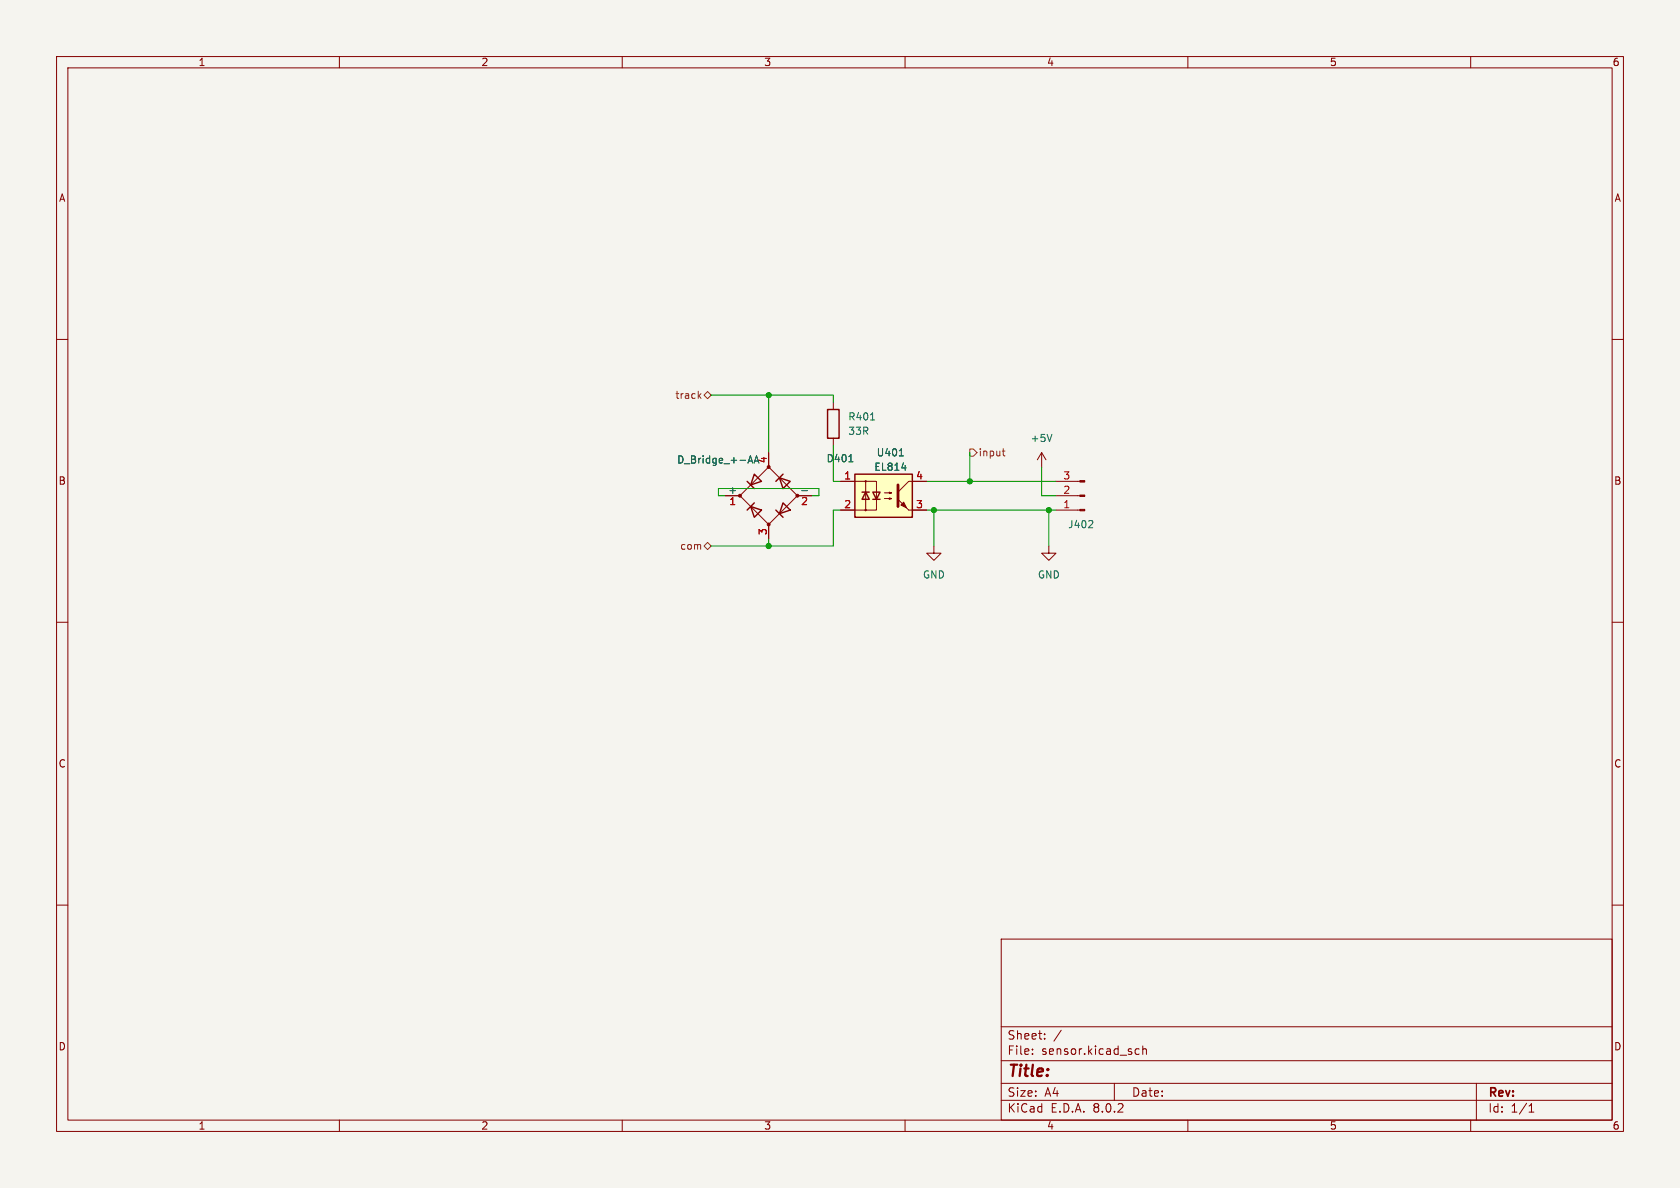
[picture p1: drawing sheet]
(kicad_sch (version 20230121) (generator eeschema)

 (paper "A4")

 (lib_symbols
  (symbol "Connector:Conn_01x03_Male" (pin_names (offset 1.016) hide) (in_bom yes) (on_board yes)
   (property "Reference" "J" (at 0 5.08 0) (effects (font (size 1.27 1.27))))
   (property "Value" "Conn_01x03_Male" (at 0 -5.08 0) (effects (font (size 1.27 1.27))))
   (property "Footprint" "" (at 0 0 0) (effects (font (size 1.27 1.27)) hide))
   (property "Datasheet" "~" (at 0 0 0) (effects (font (size 1.27 1.27)) hide))
   (symbol "Conn_01x03_Male_1_1"
    (polyline (pts (xy 1.27 -2.54) (xy 0.8636 -2.54)) (stroke (width 0.1524) (type default)) (fill (type none)))
    (polyline (pts (xy 1.27 0) (xy 0.8636 0)) (stroke (width 0.1524) (type default)) (fill (type none)))
    (polyline (pts (xy 1.27 2.54) (xy 0.8636 2.54)) (stroke (width 0.1524) (type default)) (fill (type none)))
    (rectangle (start 0.8636 -2.413) (end 0 -2.667) (stroke (width 0.1524) (type default)) (fill (type outline)))
    (rectangle (start 0.8636 0.127) (end 0 -0.127) (stroke (width 0.1524) (type default)) (fill (type outline)))
    (rectangle (start 0.8636 2.667) (end 0 2.413) (stroke (width 0.1524) (type default)) (fill (type outline)))
    (pin passive line (at 5.08 2.54 180) (length 3.81) (name "Pin_1" (effects (font (size 1.27 1.27)))) (number "1" (effects (font (size 1.27 1.27)))))
    (pin passive line (at 5.08 0 180) (length 3.81) (name "Pin_2" (effects (font (size 1.27 1.27)))) (number "2" (effects (font (size 1.27 1.27)))))
    (pin passive line (at 5.08 -2.54 180) (length 3.81) (name "Pin_3" (effects (font (size 1.27 1.27)))) (number "3" (effects (font (size 1.27 1.27)))))))
  (symbol "Device:D_Bridge_+-AA" (pin_names (offset 0)) (in_bom yes) (on_board yes)
   (property "Reference" "D" (at 2.54 6.985 0) (effects (font (size 1.27 1.27)) (justify left)))
   (property "Value" "D_Bridge_+-AA" (at 2.54 5.08 0) (effects (font (size 1.27 1.27)) (justify left)))
   (property "Footprint" "" (at 0 0 0) (effects (font (size 1.27 1.27)) hide))
   (property "Datasheet" "~" (at 0 0 0) (effects (font (size 1.27 1.27)) hide))
   (symbol "D_Bridge_+-AA_0_1"
    (circle (center -5.08 0) (radius 0.254) (stroke (width 0) (type default)) (fill (type outline)))
    (circle (center 0 -5.08) (radius 0.254) (stroke (width 0) (type default)) (fill (type outline)))
    (polyline (pts (xy -2.54 3.81) (xy -1.27 2.54)) (stroke (width 0.254) (type default)) (fill (type none)))
    (polyline (pts (xy -1.27 -2.54) (xy -2.54 -3.81)) (stroke (width 0.254) (type default)) (fill (type none)))
    (polyline (pts (xy 2.54 -1.27) (xy 3.81 -2.54)) (stroke (width 0.254) (type default)) (fill (type none)))
    (polyline (pts (xy 2.54 1.27) (xy 3.81 2.54)) (stroke (width 0.254) (type default)) (fill (type none)))
    (polyline (pts (xy -3.81 2.54) (xy -2.54 1.27) (xy -1.905 3.175) (xy -3.81 2.54)) (stroke (width 0.254) (type default)) (fill (type none)))
    (polyline (pts (xy -2.54 -1.27) (xy -3.81 -2.54) (xy -1.905 -3.175) (xy -2.54 -1.27)) (stroke (width 0.254) (type default)) (fill (type none)))
    (polyline (pts (xy 1.27 2.54) (xy 2.54 3.81) (xy 3.175 1.905) (xy 1.27 2.54)) (stroke (width 0.254) (type default)) (fill (type none)))
    (polyline (pts (xy 3.175 -1.905) (xy 1.27 -2.54) (xy 2.54 -3.81) (xy 3.175 -1.905)) (stroke (width 0.254) (type default)) (fill (type none)))
    (polyline (pts (xy -5.08 0) (xy 0 -5.08) (xy 5.08 0) (xy 0 5.08) (xy -5.08 0)) (stroke (width 0) (type default)) (fill (type none)))
    (circle (center 0 5.08) (radius 0.254) (stroke (width 0) (type default)) (fill (type outline)))
    (circle (center 5.08 0) (radius 0.254) (stroke (width 0) (type default)) (fill (type outline))))
   (symbol "D_Bridge_+-AA_1_1"
    (pin passive line (at 7.62 0 180) (length 2.54) (name "+" (effects (font (size 1.27 1.27)))) (number "1" (effects (font (size 1.27 1.27)))))
    (pin passive line (at -7.62 0 0) (length 2.54) (name "-" (effects (font (size 1.27 1.27)))) (number "2" (effects (font (size 1.27 1.27)))))
    (pin passive line (at 0 7.62 270) (length 2.54) (name "~" (effects (font (size 1.27 1.27)))) (number "3" (effects (font (size 1.27 1.27)))))
    (pin passive line (at 0 -7.62 90) (length 2.54) (name "~" (effects (font (size 1.27 1.27)))) (number "4" (effects (font (size 1.27 1.27)))))))
  (symbol "Device:R" (pin_numbers hide) (pin_names (offset 0)) (in_bom yes) (on_board yes)
   (property "Reference" "R" (at 2.032 0 90) (effects (font (size 1.27 1.27))))
   (property "Value" "R" (at 0 0 90) (effects (font (size 1.27 1.27))))
   (property "Footprint" "" (at -1.778 0 90) (effects (font (size 1.27 1.27)) hide))
   (property "Datasheet" "~" (at 0 0 0) (effects (font (size 1.27 1.27)) hide))
   (symbol "R_0_1"
    (rectangle (start -1.016 -2.54) (end 1.016 2.54) (stroke (width 0.254) (type default)) (fill (type none))))
   (symbol "R_1_1"
    (pin passive line (at 0 3.81 270) (length 1.27) (name "~" (effects (font (size 1.27 1.27)))) (number "1" (effects (font (size 1.27 1.27)))))
    (pin passive line (at 0 -3.81 90) (length 1.27) (name "~" (effects (font (size 1.27 1.27)))) (number "2" (effects (font (size 1.27 1.27)))))))
  (symbol "Isolator:EL814" (pin_names (offset 1.016)) (in_bom yes) (on_board yes)
   (property "Reference" "U" (at -5.334 4.826 0) (effects (font (size 1.27 1.27)) (justify left)))
   (property "Value" "EL814" (at 0 5.08 0) (effects (font (size 1.27 1.27)) (justify left)))
   (property "Footprint" "" (at -5.08 -5.08 0) (effects (font (size 1.27 1.27) italic) (justify left) hide))
   (property "Datasheet" "http://www.everlight.com/file/ProductFile/EL814.pdf" (at 0.635 0 0) (effects (font (size 1.27 1.27)) (justify left) hide))
   (symbol "EL814_0_1"
    (rectangle (start -5.08 3.81) (end 5.08 -3.81) (stroke (width 0.254) (type default)) (fill (type background)))
    (circle (center -3.175 -2.54) (radius 0.127) (stroke (width 0) (type default)) (fill (type none)))
    (circle (center -3.175 2.54) (radius 0.127) (stroke (width 0) (type default)) (fill (type none)))
    (polyline (pts (xy -3.81 0.635) (xy -2.54 0.635)) (stroke (width 0.254) (type default)) (fill (type none)))
    (polyline (pts (xy -3.175 -0.635) (xy -3.175 -2.54)) (stroke (width 0) (type default)) (fill (type none)))
    (polyline (pts (xy -3.175 0.635) (xy -3.175 -0.635)) (stroke (width 0) (type default)) (fill (type none)))
    (polyline (pts (xy -3.175 0.635) (xy -3.175 2.54)) (stroke (width 0) (type default)) (fill (type none)))
    (polyline (pts (xy -1.905 -0.635) (xy -0.635 -0.635)) (stroke (width 0.254) (type default)) (fill (type none)))
    (polyline (pts (xy -1.27 0.635) (xy -1.27 -0.635)) (stroke (width 0) (type default)) (fill (type none)))
    (polyline (pts (xy 2.54 0.635) (xy 4.445 2.54)) (stroke (width 0) (type default)) (fill (type none)))
    (polyline (pts (xy 4.445 -2.54) (xy 2.54 -0.635)) (stroke (width 0) (type default)) (fill (type outline)))
    (polyline (pts (xy 4.445 -2.54) (xy 5.08 -2.54)) (stroke (width 0) (type default)) (fill (type none)))
    (polyline (pts (xy 4.445 2.54) (xy 5.08 2.54)) (stroke (width 0) (type default)) (fill (type none)))
    (polyline (pts (xy -5.08 2.54) (xy -1.27 2.54) (xy -1.27 0.635)) (stroke (width 0) (type default)) (fill (type none)))
    (polyline (pts (xy -1.27 -0.635) (xy -1.27 -2.54) (xy -5.08 -2.54)) (stroke (width 0) (type default)) (fill (type none)))
    (polyline (pts (xy 2.54 1.905) (xy 2.54 -1.905) (xy 2.54 -1.905)) (stroke (width 0.508) (type default)) (fill (type none)))
    (polyline (pts (xy -3.175 0.635) (xy -3.81 -0.635) (xy -2.54 -0.635) (xy -3.175 0.635)) (stroke (width 0.254) (type default)) (fill (type none)))
    (polyline (pts (xy -1.27 -0.635) (xy -1.905 0.635) (xy -0.635 0.635) (xy -1.27 -0.635)) (stroke (width 0.254) (type default)) (fill (type none)))
    (polyline (pts (xy 0.127 -0.508) (xy 1.397 -0.508) (xy 1.016 -0.635) (xy 1.016 -0.381) (xy 1.397 -0.508)) (stroke (width 0) (type default)) (fill (type none)))
    (polyline (pts (xy 0.127 0.508) (xy 1.397 0.508) (xy 1.016 0.381) (xy 1.016 0.635) (xy 1.397 0.508)) (stroke (width 0) (type default)) (fill (type none)))
    (polyline (pts (xy 3.048 -1.651) (xy 3.556 -1.143) (xy 4.064 -2.159) (xy 3.048 -1.651) (xy 3.048 -1.651)) (stroke (width 0) (type default)) (fill (type outline))))
   (symbol "EL814_1_1"
    (pin passive line (at -7.62 2.54 0) (length 2.54) (name "~" (effects (font (size 1.27 1.27)))) (number "1" (effects (font (size 1.27 1.27)))))
    (pin passive line (at -7.62 -2.54 0) (length 2.54) (name "~" (effects (font (size 1.27 1.27)))) (number "2" (effects (font (size 1.27 1.27)))))
    (pin passive line (at 7.62 -2.54 180) (length 2.54) (name "~" (effects (font (size 1.27 1.27)))) (number "3" (effects (font (size 1.27 1.27)))))
    (pin passive line (at 7.62 2.54 180) (length 2.54) (name "~" (effects (font (size 1.27 1.27)))) (number "4" (effects (font (size 1.27 1.27)))))))
  (symbol "power:+5V" (power) (pin_names (offset 0)) (in_bom yes) (on_board yes)
   (property "Reference" "#PWR" (at 0 -3.81 0) (effects (font (size 1.27 1.27)) hide))
   (property "Value" "+5V" (at 0 3.556 0) (effects (font (size 1.27 1.27))))
   (property "Footprint" "" (at 0 0 0) (effects (font (size 1.27 1.27)) hide))
   (property "Datasheet" "" (at 0 0 0) (effects (font (size 1.27 1.27)) hide))
   (symbol "+5V_0_1"
    (polyline (pts (xy -0.762 1.27) (xy 0 2.54)) (stroke (width 0) (type default)) (fill (type none)))
    (polyline (pts (xy 0 0) (xy 0 2.54)) (stroke (width 0) (type default)) (fill (type none)))
    (polyline (pts (xy 0 2.54) (xy 0.762 1.27)) (stroke (width 0) (type default)) (fill (type none))))
   (symbol "+5V_1_1"
    (pin power_in line (at 0 0 90) (length 0) hide (name "+5V" (effects (font (size 1.27 1.27)))) (number "1" (effects (font (size 1.27 1.27)))))))
  (symbol "power:GND" (power) (pin_names (offset 0)) (in_bom yes) (on_board yes)
   (property "Reference" "#PWR" (at 0 -6.35 0) (effects (font (size 1.27 1.27)) hide))
   (property "Value" "GND" (at 0 -3.81 0) (effects (font (size 1.27 1.27))))
   (property "Footprint" "" (at 0 0 0) (effects (font (size 1.27 1.27)) hide))
   (property "Datasheet" "" (at 0 0 0) (effects (font (size 1.27 1.27)) hide))
   (symbol "GND_0_1"
    (polyline (pts (xy 0 0) (xy 0 -1.27) (xy 1.27 -1.27) (xy 0 -2.54) (xy -1.27 -1.27) (xy 0 -1.27)) (stroke (width 0) (type default)) (fill (type none))))
   (symbol "GND_1_1"
    (pin power_in line (at 0 0 270) (length 0) hide (name "GND" (effects (font (size 1.27 1.27)))) (number "1" (effects (font (size 1.27 1.27))))))))

 (junction (at 171.45 85.09) (diameter 0) (color 0 0 0 0))
 (junction (at 165.1 90.17) (diameter 0) (color 0 0 0 0))
 (junction (at 185.42 90.17) (diameter 0) (color 0 0 0 0))
 (junction (at 135.89 69.85) (diameter 0) (color 0 0 0 0))
 (junction (at 135.89 96.52) (diameter 0) (color 0 0 0 0))

 (wire (pts (xy 165.1 90.17) (xy 185.42 90.17)) (stroke (width 0) (type default)))
 (wire (pts (xy 147.32 90.17) (xy 147.32 96.52)) (stroke (width 0) (type default)))
 (wire (pts (xy 165.1 90.17) (xy 163.83 90.17)) (stroke (width 0) (type default)))
 (wire (pts (xy 135.89 69.85) (xy 135.89 80.01)) (stroke (width 0) (type default)))
 (wire (pts (xy 184.15 87.63) (xy 186.69 87.63)) (stroke (width 0) (type default)))
 (wire (pts (xy 147.32 71.12) (xy 147.32 69.85)) (stroke (width 0) (type default)))
 (wire (pts (xy 171.45 85.09) (xy 186.69 85.09)) (stroke (width 0) (type default)))
 (wire (pts (xy 163.83 85.09) (xy 171.45 85.09)) (stroke (width 0) (type default)))
 (wire (pts (xy 144.78 86.36) (xy 127 86.36)) (stroke (width 0) (type default)))
 (wire (pts (xy 185.42 90.17) (xy 185.42 96.52)) (stroke (width 0) (type default)))
 (wire (pts (xy 147.32 78.74) (xy 147.32 85.09)) (stroke (width 0) (type default)))
 (wire (pts (xy 144.78 87.63) (xy 144.78 86.36)) (stroke (width 0) (type default)))
 (wire (pts (xy 147.32 69.85) (xy 135.89 69.85)) (stroke (width 0) (type default)))
 (wire (pts (xy 135.89 96.52) (xy 135.89 95.25)) (stroke (width 0) (type default)))
 (wire (pts (xy 147.32 90.17) (xy 148.59 90.17)) (stroke (width 0) (type default)))
 (wire (pts (xy 165.1 90.17) (xy 165.1 96.52)) (stroke (width 0) (type default)))
 (wire (pts (xy 185.42 90.17) (xy 186.69 90.17)) (stroke (width 0) (type default)))
 (wire (pts (xy 171.45 80.01) (xy 171.45 85.09)) (stroke (width 0) (type default)))
 (wire (pts (xy 125.73 69.85) (xy 135.89 69.85)) (stroke (width 0) (type default)))
 (wire (pts (xy 127 86.36) (xy 127 87.63)) (stroke (width 0) (type default)))
 (wire (pts (xy 147.32 85.09) (xy 148.59 85.09)) (stroke (width 0) (type default)))
 (wire (pts (xy 147.32 96.52) (xy 135.89 96.52)) (stroke (width 0) (type default)))
 (wire (pts (xy 184.15 82.55) (xy 184.15 87.63)) (stroke (width 0) (type default)))
 (wire (pts (xy 127 87.63) (xy 128.27 87.63)) (stroke (width 0) (type default)))
 (wire (pts (xy 125.73 96.52) (xy 135.89 96.52)) (stroke (width 0) (type default)))
 (wire (pts (xy 144.78 87.63) (xy 143.51 87.63)) (stroke (width 0) (type default)))

 (hierarchical_label "com" (shape bidirectional) (at 125.73 96.52 180) (fields_autoplaced) (effects (font (size 1.27 1.27)) (justify right)))
 (hierarchical_label "input" (shape output) (at 171.45 80.01 0) (fields_autoplaced) (effects (font (size 1.27 1.27)) (justify left)))
 (hierarchical_label "track" (shape bidirectional) (at 125.73 69.85 180) (fields_autoplaced) (effects (font (size 1.27 1.27)) (justify right)))

 (symbol (lib_id "power:GND") (at 185.42 96.52 0) (unit 1) (in_bom yes) (on_board yes) (dnp no) (fields_autoplaced)
  (property "Reference" "#PWR0115" (at 185.42 102.87 0) (effects (font (size 1.27 1.27)) hide))
  (property "Value" "GND" (at 185.42 101.6 0) (effects (font (size 1.27 1.27))))
  (property "Footprint" "" (at 185.42 96.52 0) (effects (font (size 1.27 1.27)) hide))
  (property "Datasheet" "" (at 185.42 96.52 0) (effects (font (size 1.27 1.27)) hide)) (pin "1")
  (instances (project "LayoutManagerX" (path "" (reference "#PWR0115") (unit 1)) (path "" (reference "#PWR0119") (unit 1)) (path "" (reference "#PWR0122") (unit 1)) (path "" (reference "#PWR0125") (unit 1)))))

 (symbol (lib_id "Isolator:EL814") (at 156.21 87.63 0) (unit 1) (in_bom yes) (on_board yes) (dnp no)
  (property "Reference" "U401" (at 157.48 80.01 0) (effects (font (size 1.27 1.27))))
  (property "Value" "EL814" (at 157.48 82.55 0) (effects (font (size 1.27 1.27))))
  (property "Footprint" "Package_DIP:DIP-4_W7.62mm" (at 151.13 92.71 0) (effects (font (size 1.27 1.27) italic) (justify left) hide))
  (property "Datasheet" "http://www.everlight.com/file/ProductFile/EL814.pdf" (at 156.845 87.63 0) (effects (font (size 1.27 1.27)) (justify left) hide)) (pin "1") (pin "2") (pin "3") (pin "4")
  (instances (project "LayoutManagerX" (path "" (reference "U401") (unit 1)) (path "" (reference "U401") (unit 1)) (path "" (reference "U?") (unit 1)) (path "" (reference "U?") (unit 1)))))

 (symbol (lib_id "power:GND") (at 165.1 96.52 0) (unit 1) (in_bom yes) (on_board yes) (dnp no) (fields_autoplaced)
  (property "Reference" "#PWR0116" (at 165.1 102.87 0) (effects (font (size 1.27 1.27)) hide))
  (property "Value" "GND" (at 165.1 101.6 0) (effects (font (size 1.27 1.27))))
  (property "Footprint" "" (at 165.1 96.52 0) (effects (font (size 1.27 1.27)) hide))
  (property "Datasheet" "" (at 165.1 96.52 0) (effects (font (size 1.27 1.27)) hide)) (pin "1")
  (instances (project "LayoutManagerX" (path "" (reference "#PWR0116") (unit 1)) (path "" (reference "#PWR0118") (unit 1)) (path "" (reference "#PWR0121") (unit 1)) (path "" (reference "#PWR0124") (unit 1)))))

 (symbol (lib_id "power:+5V") (at 184.15 82.55 0) (unit 1) (in_bom yes) (on_board yes) (dnp no) (fields_autoplaced)
  (property "Reference" "#PWR0117" (at 184.15 86.36 0) (effects (font (size 1.27 1.27)) hide))
  (property "Value" "+5V" (at 184.15 77.47 0) (effects (font (size 1.27 1.27))))
  (property "Footprint" "" (at 184.15 82.55 0) (effects (font (size 1.27 1.27)) hide))
  (property "Datasheet" "" (at 184.15 82.55 0) (effects (font (size 1.27 1.27)) hide)) (pin "1")
  (instances (project "LayoutManagerX" (path "" (reference "#PWR0117") (unit 1)) (path "" (reference "#PWR0120") (unit 1)) (path "" (reference "#PWR0123") (unit 1)) (path "" (reference "#PWR0126") (unit 1)))))

 (symbol (lib_id "Device:R") (at 147.32 74.93 0) (unit 1) (in_bom yes) (on_board yes) (dnp no) (fields_autoplaced)
  (property "Reference" "R401" (at 149.86 73.6599 0) (effects (font (size 1.27 1.27)) (justify left)))
  (property "Value" "33R" (at 149.86 76.1999 0) (effects (font (size 1.27 1.27)) (justify left)))
  (property "Footprint" "Resistor_THT:R_Axial_DIN0204_L3.6mm_D1.6mm_P7.62mm_Horizontal" (at 145.542 74.93 90) (effects (font (size 1.27 1.27)) hide))
  (property "Datasheet" "~" (at 147.32 74.93 0) (effects (font (size 1.27 1.27)) hide)) (pin "1") (pin "2")
  (instances (project "LayoutManagerX" (path "" (reference "R401") (unit 1)) (path "" (reference "R401") (unit 1)) (path "" (reference "R?") (unit 1)) (path "" (reference "R?") (unit 1)))))

 (symbol (lib_id "Connector:Conn_01x03_Male") (at 191.77 87.63 180) (unit 1) (in_bom yes) (on_board yes) (dnp no) (fields_autoplaced)
  (property "Reference" "J402" (at 191.135 92.71 0) (effects (font (size 1.27 1.27))))
  (property "Value" "Conn_01x03_Male" (at 191.135 92.71 0) (effects (font (size 1.27 1.27)) hide))
  (property "Footprint" "Connector_PinHeader_2.54mm:PinHeader_1x03_P2.54mm_Vertical" (at 191.77 87.63 0) (effects (font (size 1.27 1.27)) hide))
  (property "Datasheet" "~" (at 191.77 87.63 0) (effects (font (size 1.27 1.27)) hide)) (pin "1") (pin "2") (pin "3")
  (instances (project "LayoutManagerX" (path "" (reference "J402") (unit 1)) (path "" (reference "J402") (unit 1)) (path "" (reference "J?") (unit 1)) (path "" (reference "J?") (unit 1)))))

 (symbol (lib_id "Device:D_Bridge_+-AA") (at 135.89 87.63 180) (unit 1) (in_bom yes) (on_board yes) (dnp no)
  (property "Reference" "D401" (at 148.59 81.0512 0) (effects (font (size 1.27 1.27))))
  (property "Value" "D_Bridge_+-AA" (at 127 81.28 0) (effects (font (size 1.27 1.27))))
  (property "Footprint" "Diode_THT:Diode_Bridge_DIP-4_W7.62mm_P5.08mm" (at 135.89 87.63 0) (effects (font (size 1.27 1.27)) hide))
  (property "Datasheet" "~" (at 135.89 87.63 0) (effects (font (size 1.27 1.27)) hide)) (pin "1") (pin "2") (pin "3") (pin "4")
  (instances (project "LayoutManagerX" (path "" (reference "D401") (unit 1)) (path "" (reference "D401") (unit 1)) (path "" (reference "D?") (unit 1)) (path "" (reference "D?") (unit 1))))))
